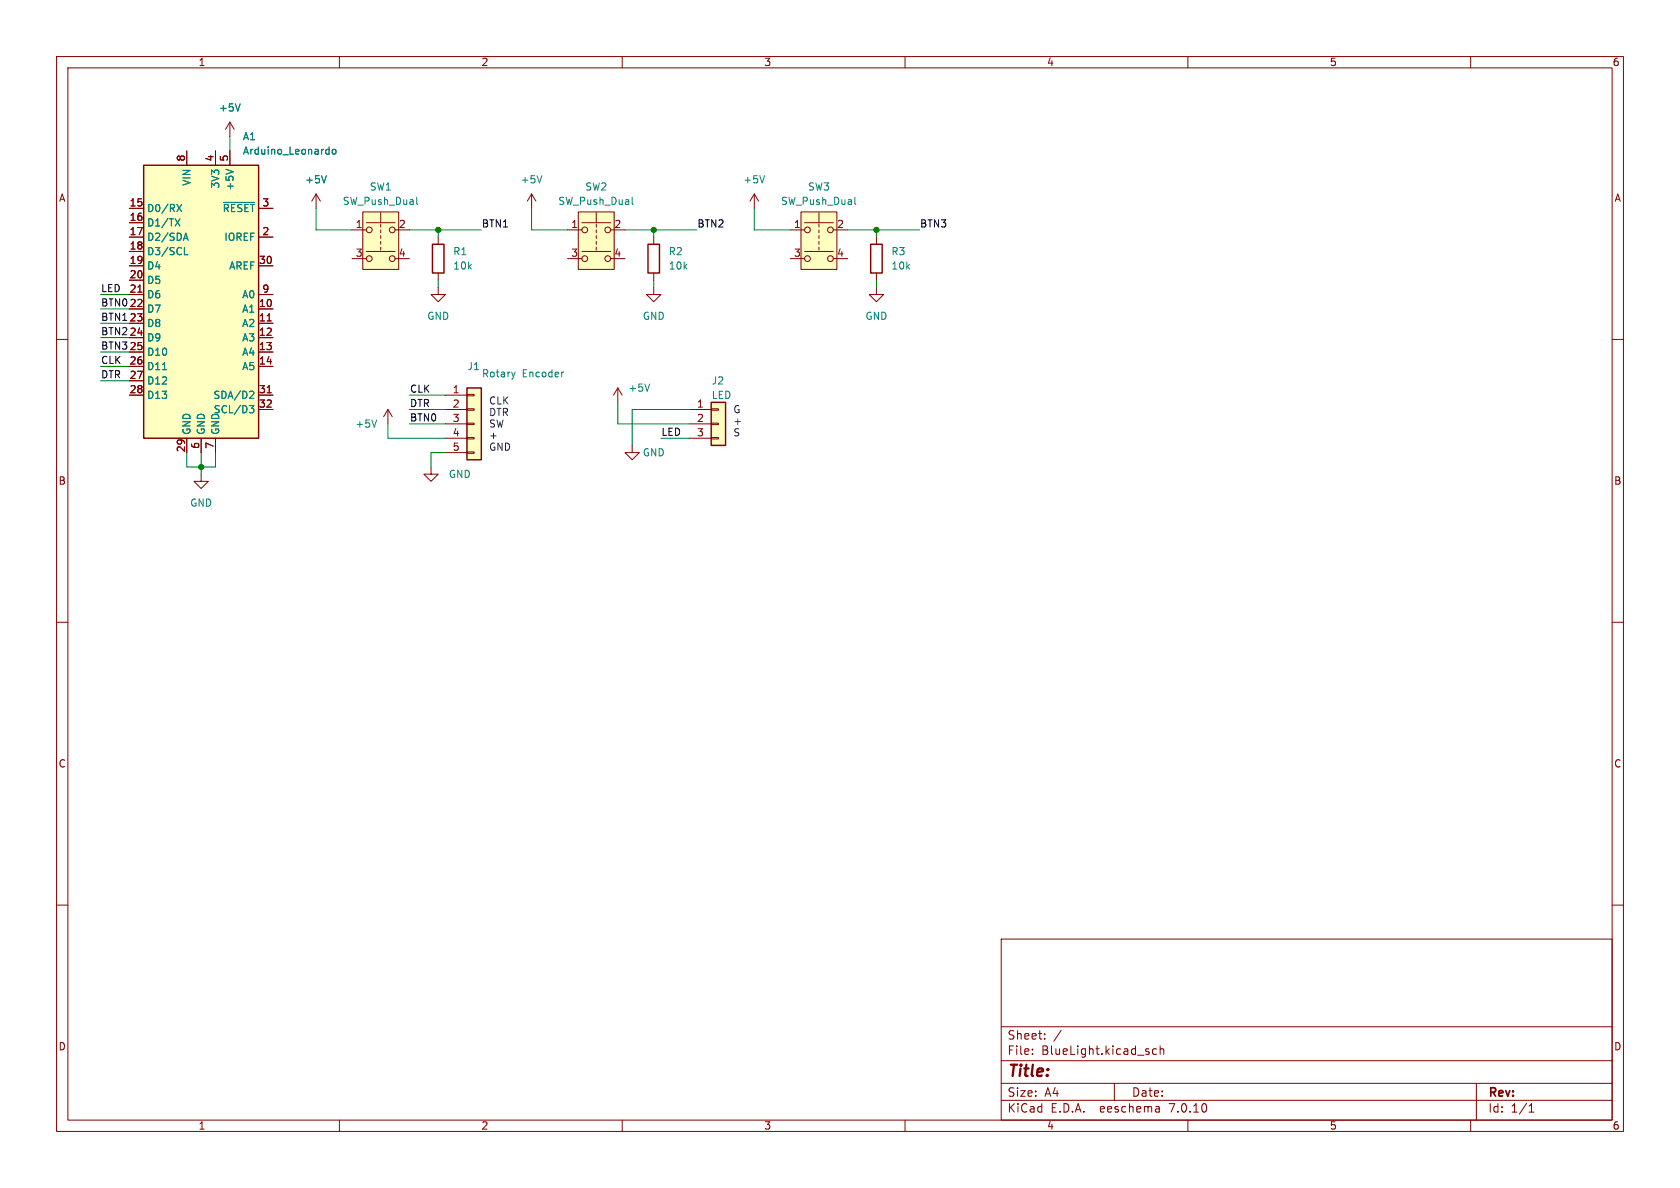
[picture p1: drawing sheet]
<svg xmlns="http://www.w3.org/2000/svg" width="297mm" height="210mm" viewBox="0 0 297 210" stroke-linecap="round" stroke-linejoin="round" font-family="sans-serif">
<g fill="none" stroke="#840000" stroke-width=".18">
<path d="M10 10h277v190h-277zM12 12h273v186h-273zM60 10v2M110 10v2M160 10v2M210 10v2M260 10v2M22.9 39.4h2.5M22.9 36.8h2.5M33 26.7v2.5M38.1 26.7v2.5M40.6 21.6l-.7 1.3"/>
<path d="M40.6 21.6v2.5M40.6 26.7v2.5M40.6 21.6l.8 1.3M45.7 36.8h2.6M55.9 34.3l-.8 1.3M55.9 34.3v2.5M55.9 34.3l.7 1.3M64.1 37.5h6.4v10.1h-6.4zM64.8 39.4h5M67.3 37.6v1.8M67.3 39.6v.5M94 34.3l-.8 1.3"/>
<path d="M94 34.3v2.5M94 34.3l.7 1.3M102.2 37.5h6.4v10.1h-6.4zM102.9 39.4h5M105.4 37.6v1.8M105.4 39.6v.5M133.3 34.3l-.7 1.3M133.3 34.3v2.5M133.3 34.3l.8 1.3M141.6 37.5h6.4v10.1h-6.4zM142.2 39.4h5.1M144.8 37.6v1.8"/>
<path d="M144.8 39.6v.5M10 60h2M22.9 44.5h2.5M22.9 54.6h2.5M22.9 57.2h2.5M22.9 59.7h2.5M22.9 41.9h2.5M22.9 47h2.5M22.9 49.5h2.5M22.9 52.1h2.5M24.4 51.7h.7M45.7 54.6h2.6"/>
<path d="M45.7 57.2h2.6M45.7 59.7h2.6M45.7 41.9h2.6M45.7 47h2.6M45.7 52.1h2.6M47.2 56.7h.8M62.2 40.6h2.6M62.2 45.7h2.6M64.8 44.5h5M67.3 40.6v.5M67.3 41.7v.5M67.3 42.7v.5"/>
<path d="M67.3 43.7v.5M69.8 40.6h2.6M69.8 45.7h2.6M77.5 50.8v1.3h1.2l-1.2 1.2-1.3-1.2h1.3M77.5 41.9v1.3M77.5 48.3v1.2M100.3 40.6h2.6M100.3 45.7h2.6M102.9 44.5h5M105.4 40.6v.5M105.4 41.7v.5M105.4 42.7v.5"/>
<path d="M105.4 43.7v.5M107.9 40.6h2.6M107.9 45.7h2.6M115.6 50.8v1.3h1.2l-1.2 1.2-1.3-1.2h1.3M115.6 41.9v1.3M115.6 48.3v1.2M139.7 40.6h2.5M139.7 45.7h2.5M142.2 44.5h5.1M144.8 40.6v.5M144.8 41.7v.5M144.8 42.7v.5"/>
<path d="M144.8 43.7v.5M147.3 40.6h2.6M147.3 45.7h2.6M154.9 50.8v1.3h1.3l-1.3 1.2-1.2-1.2h1.2M154.9 41.9v1.3M154.9 48.3v1.2M285 60h2M22.9 69.9h2.5M22.9 62.2h2.5M22.9 64.8h2.5M22.9 67.3h2.5M33 77.5v2.5"/>
<path d="M35.6 77.5v2.5M38.1 77.5v2.5M45.7 69.9h2.6M45.7 72.4h2.6M45.7 62.2h2.6M45.7 64.8h2.6M47.2 69.4h.8M68.6 72.4l-.8 1.3M68.6 72.4v2.5M68.6 72.4l.7 1.3M78.7 69.9h3.8M78.7 72.4h3.8"/>
<path d="M78.7 74.9h3.8M78.7 77.5h3.8M82.5 79.9h1.3v.2h-1.3zM82.5 77.3h1.3v.3h-1.3zM82.5 74.8h1.3v.3h-1.3zM82.5 72.3h1.3v.2h-1.3zM82.5 69.7h1.3v.3h-1.3zM109.2 68.6l-.7 1.3M109.2 68.6v2.5M109.2 68.6l.8 1.3M111.8 78.7v1.3h1.2l-1.2 1.3-1.3-1.3h1.3M121.9 72.4h3.8"/>
<path d="M121.9 74.9h3.8M121.9 77.5h3.8M125.7 77.3h1.3v.3h-1.3zM125.7 74.8h1.3v.3h-1.3zM125.7 72.3h1.3v.2h-1.3zM35.6 83.8v1.3h1.2l-1.2 1.3-1.3-1.3h1.3M76.2 82.6v1.2h1.3l-1.3 1.3-1.3-1.3h1.3M78.7 80h3.8M10 110h2M285 110h2M10 160h2M285 160h2"/>
<path d="M177 166h108v32h-108zM60 198v2M110 198v2M160 198v2M177 194.5h108M177 191.5h108M177 187.5h108M177 181.5h108M182.5 186.3v.1M182.5 185.5v.1M184.7 183.6v.1M184.7 182.8v.1"/>
<path d="M187.6 182.1l-1.3 2M197 191.5v3M204.5 185.5l-.5-.1-.3 .3v.4l.2 .2h.6M204.9 195.7l.1 .9M205 196.5l-.2 .1M205 196h-.2M205.1 185.5l.2-.1 .4 .1v.9M205.1 184.9v1.5M210 198v2M260 198v2M261 191.5v6.5M270.3 196.6h.9"/>
<path d="M270.3 195.5l.4-.4v1.5"/>
<circle cx="65.3" cy="45.7" r=".51"/>
<circle cx="65.3" cy="40.6" r=".51"/>
<circle cx="69.3" cy="40.6" r=".51"/>
<circle cx="69.3" cy="45.7" r=".51"/>
<circle cx="103.4" cy="40.6" r=".51"/>
<circle cx="103.4" cy="45.7" r=".51"/>
<circle cx="107.4" cy="40.6" r=".51"/>
<circle cx="107.4" cy="45.7" r=".51"/>
<circle cx="142.7" cy="45.7" r=".51"/>
<circle cx="142.7" cy="40.6" r=".51"/>
<circle cx="146.8" cy="45.7" r=".51"/>
<circle cx="146.8" cy="40.6" r=".51"/>
</g>
<g fill="none" stroke="#008484" stroke-width=".18">
<path d="M42.5 18.4l-.5 1.2M31 38.7l.8 1.2M31.3 36.1l.8 1.3M31.8 38.7l-.8 1.2M32.1 36.1l-.8 1.3M39.5 35.8h5.5M39.9 29.9l1.3 .5M57.7 31.1l-.4 1.2M57.8 26.4l.4 .1M58.2 26v1.2M58.2 27.2h-.4M58.8 26.5l.2-.1 .3 .1 .1 .5-.1 .2h-.3l-.2-.1z"/>
<path d="M73.7 34.9v1.1l.1 .1M95.8 31.1l-.4 1.2M111.8 34.9v1.1l.1 .1M135.2 31.1l-.5 1.2M151.1 34.9v1.1l.2 .1M32.5 42.1h.6M32.6 45h.6M32.8 41.2l.5 1.3M28.7 65.3h.8M44.1 71.7h.8l-.5 .5 .4 .1 .1 .4-.3 .3h-.3M44.3 69.2h.4l.2 .3-.8 .9h.8M66.6 74.2l-.4 1.3"/>
<path d="M91.1 65.8l-.3 .8M99.7 65.8h-.3M114.8 67.9l-.4 1.3"/>
</g>
<path d="M25.4 29.2h20.3v48.3h-20.3zM76.5 43.2h2v5.1h-2zM114.6 43.2h2v5.1h-2zM153.9 43.2h2.1v5.1h-2.1zM82.5 68.6h2.6v12.7h-2.6zM125.7 71.1h2.6v7.6h-2.6z" fill="none" stroke="#840000" stroke-width=".25"/>
<g fill="#ffffc2" stroke="#ffffc2" stroke-width=".18">
<path d="M82.5 68.6h2.6v12.7h-2.6z"/>
<path d="M141.6 37.5h6.4v10.1h-6.4z"/>
<path d="M102.2 37.5h6.4v10.1h-6.4z"/>
<path d="M25.4 29.2h20.3v48.3h-20.3z"/>
<path d="M64.1 37.5h6.4v10.1h-6.4z"/>
<path d="M125.7 71.1h2.6v7.6h-2.6z"/>
</g>
<g fill="none" stroke="#008400" stroke-width=".18">
<path d="M40.6 24.1v2.6M55.9 36.8v3.8h6.3M94 36.8v3.8h6.3M133.3 36.8v3.8h6.4M17.8 59.7h5.1M17.8 57.2h5.1M17.8 52.1h5.1M17.8 54.6h5.1M72.4 40.6h12.7M77.5 40.6v1.3M77.5 49.5v1.3M110.5 40.6h12.7"/>
<path d="M115.6 40.6v1.3M115.6 49.5v1.3M149.9 40.6h12.7M154.9 40.6v1.3M154.9 49.5v1.3M17.8 64.8h5.1M17.8 67.3h5.1M17.8 62.2h5.1M68.6 74.9v2.6h10.1M72.4 74.9h6.3M72.4 72.4h6.3M72.4 69.9h6.3"/>
<path d="M109.2 71.1v3.8h12.7M116.8 77.5h5.1M121.9 72.4h-10.1v6.3M33 80v2.6h5.1v-2.6M35.6 80v3.8M78.7 80h-2.5v2.6"/>
</g>
<g fill="#008400" stroke="#008400" stroke-width=".18">
<circle cx="154.9" cy="40.6" r=".46"/>
<circle cx="115.6" cy="40.6" r=".46"/>
<circle cx="35.6" cy="82.6" r=".46"/>
<circle cx="77.5" cy="40.6" r=".46"/>
</g>
<text font-size="2.8" fill="#840000" x="178" y="190.9">Title:</text>
<g font-size="2.1" fill="#840000">
<text x="178" y="184">Sheet:</text>
<text x="178" y="186.7">File:</text>
<text x="184.1" y="186.7">BlueLight.kicad_sch</text>
<text x="178" y="196.9">KiCad</text>
<text x="178" y="194.1">Size:</text>
<text x="184.7" y="194.1">A4</text>
<text x="185.7" y="196.9">E.D.A.</text>
<text x="194.6" y="196.9">eeschema</text>
<text x="200" y="194.1">Date:</text>
<text x="207" y="196.9">7.0.10</text>
<text x="263" y="194.3">Rev:</text>
<text x="263" y="196.9">Id:</text>
<text x="267.1" y="196.9">1/1</text>
</g>
<g font-size="1.8" fill="#840000">
<text x="35" y="11.9">1</text>
<text x="85" y="11.9">2</text>
<text x="135" y="11.9">3</text>
<text x="185" y="11.9">4</text>
<text x="235" y="11.9">5</text>
<text x="285" y="11.9">6</text>
<text x="32.8" y="28.6" transform="rotate(-90 32.8 28.6)">8</text>
<text x="37.8" y="28.6" transform="rotate(-90 37.8 28.6)">4</text>
<text x="40.4" y="28.6" transform="rotate(-90 40.4 28.6)">5</text>
<text x="10.3" y="35.9">A</text>
<text x="285.3" y="35.9">A</text>
<text x="22.8" y="36.6">15</text>
<text x="22.8" y="39.1">16</text>
<text x="22.8" y="41.7">17</text>
<text x="46.3" y="41.7">2</text>
<text x="46.3" y="36.6">3</text>
<text x="62.8" y="40.4">1</text>
<text x="70.4" y="40.4">2</text>
<text x="100.9" y="40.4">1</text>
<text x="108.5" y="40.4">2</text>
<text x="140.3" y="40.4">1</text>
<text x="147.9" y="40.4">2</text>
<text x="22.8" y="44.2">18</text>
<text x="22.8" y="46.7">19</text>
<text x="45.7" y="46.7">30</text>
<text x="62.8" y="45.5">3</text>
<text x="70.4" y="45.5">4</text>
<text x="100.9" y="45.5">3</text>
<text x="108.5" y="45.5">4</text>
<text x="140.3" y="45.5">3</text>
<text x="147.9" y="45.5">4</text>
<text x="22.8" y="49.3">20</text>
<text x="22.8" y="51.8">21</text>
<text x="46.3" y="51.8">9</text>
<text x="22.8" y="54.4">22</text>
<text x="22.8" y="56.9">23</text>
<text x="22.8" y="59.4">24</text>
<text x="45.7" y="54.4">10</text>
<text x="45.7" y="56.9">11</text>
<text x="45.7" y="59.4">12</text>
<text x="22.8" y="62">25</text>
<text x="22.8" y="64.5">26</text>
<text x="45.7" y="62">13</text>
<text x="45.7" y="64.5">14</text>
<text x="22.8" y="67.1">27</text>
<text x="22.8" y="69.6">28</text>
<text x="45.7" y="69.6">31</text>
<text x="79.9" y="69.6">1</text>
<text x="45.7" y="72.1">32</text>
<text x="79.9" y="72.1">2</text>
<text x="79.9" y="74.7">3</text>
<text x="79.9" y="77.2">4</text>
<text x="123.1" y="72.1">1</text>
<text x="123.1" y="74.7">2</text>
<text x="123.1" y="77.2">3</text>
<text x="32.8" y="80.1" transform="rotate(-90 32.8 80.1)">29</text>
<text x="35.3" y="79.4" transform="rotate(-90 35.3 79.4)">6</text>
<text x="37.8" y="79.4" transform="rotate(-90 37.8 79.4)">7</text>
<text x="79.9" y="79.8">5</text>
<text x="10.3" y="85.9">B</text>
<text x="285.3" y="85.9">B</text>
<text x="10.3" y="135.9">C</text>
<text x="285.3" y="135.9">C</text>
<text x="10.3" y="185.9">D</text>
<text x="285.3" y="185.9">D</text>
<text x="35" y="199.9">1</text>
<text x="85" y="199.9">2</text>
<text x="135" y="199.9">3</text>
<text x="185" y="199.9">4</text>
<text x="235" y="199.9">5</text>
<text x="285" y="199.9">6</text>
</g>
<g font-size="1.8" fill="#008484">
<text x="38.6" y="19.9">+5V</text>
<text x="42.8" y="25">A1</text>
<text x="42.8" y="27.5">Arduino_Leonardo</text>
<text x="33.9" y="32.9" transform="rotate(-90 33.9 32.9)">VIN</text>
<text x="39" y="33.4" transform="rotate(-90 39 33.4)">3V3</text>
<text x="41.5" y="33.8" transform="rotate(-90 41.5 33.8)">+5V</text>
<text x="53.8" y="32.6">+5V</text>
<text x="65.3" y="33.9">SW1</text>
<text x="91.9" y="32.6">+5V</text>
<text x="103.4" y="33.9">SW2</text>
<text x="131.3" y="32.6">+5V</text>
<text x="142.7" y="33.9">SW3</text>
<text x="25.9" y="37.7">D0/RX</text>
<text x="25.9" y="40.2">D1/TX</text>
<text x="39.3" y="37.7">~{RESET}</text>
<text x="60.5" y="36.4">SW_Push_Dual</text>
<text x="98.6" y="36.4">SW_Push_Dual</text>
<text x="138" y="36.4">SW_Push_Dual</text>
<text x="25.9" y="42.8">D2/SDA</text>
<text x="25.9" y="45.3">D3/SCL</text>
<text x="25.9" y="47.9">D4</text>
<text x="39.6" y="42.8">IOREF</text>
<text x="40.4" y="47.9">AREF</text>
<text x="80" y="45.3">R1</text>
<text x="80" y="47.9">10k</text>
<text x="118.1" y="45.3">R2</text>
<text x="118.1" y="47.9">10k</text>
<text x="157.5" y="45.3">R3</text>
<text x="157.5" y="47.9">10k</text>
<text x="25.9" y="50.4">D5</text>
<text x="25.9" y="52.9">D6</text>
<text x="42.7" y="52.9">A0</text>
<text x="25.9" y="55.5">D7</text>
<text x="25.9" y="58">D8</text>
<text x="42.7" y="55.5">A1</text>
<text x="42.7" y="58">A2</text>
<text x="75.4" y="56.7">GND</text>
<text x="113.5" y="56.7">GND</text>
<text x="152.9" y="56.7">GND</text>
<text x="25.9" y="60.6">D9</text>
<text x="25.9" y="63.1">D10</text>
<text x="25.9" y="65.6">D11</text>
<text x="42.7" y="60.6">A3</text>
<text x="42.7" y="63.1">A4</text>
<text x="42.7" y="65.6">A5</text>
<text x="82.6" y="65.6">J1</text>
<text x="25.9" y="68.2">D12</text>
<text x="25.9" y="70.7">D13</text>
<text x="37.6" y="70.7">SDA/D2</text>
<text x="85.1" y="66.9">Rotary</text>
<text x="92.3" y="66.9">Encoder</text>
<text x="111" y="69.4">+5V</text>
<text x="125.7" y="68.2">J2</text>
<text x="125.7" y="70.7">LED</text>
<text x="33.9" y="77" transform="rotate(-90 33.9 77)">GND</text>
<text x="36.4" y="77" transform="rotate(-90 36.4 77)">GND</text>
<text x="37.7" y="73.3">SCL/D3</text>
<text x="39" y="77" transform="rotate(-90 39 77)">GND</text>
<text x="62.7" y="75.8">+5V</text>
<text x="113.5" y="80.9">GND</text>
<text x="33.5" y="89.8">GND</text>
<text x="79.2" y="84.7">GND</text>
</g>
<g font-size="1.8">
<text x="85.1" y="40.3">BTN1</text>
<text x="123.2" y="40.3">BTN2</text>
<text x="162.6" y="40.3">BTN3</text>
<text x="17.8" y="51.7">LED</text>
<text x="17.8" y="54.3">BTN0</text>
<text x="17.8" y="56.8">BTN1</text>
<text x="17.8" y="59.3">BTN2</text>
<text x="17.8" y="61.9">BTN3</text>
<text x="17.8" y="64.4">CLK</text>
<text x="17.8" y="67">DTR</text>
<text x="72.4" y="69.5">CLK</text>
<text x="72.4" y="72">DTR</text>
<text x="72.4" y="74.6">BTN0</text>
<text x="116.8" y="77.1">LED</text>
</g>
<g font-size="1.8" fill="#0000c2">
<text x="86.4" y="71.6">CLK</text>
<text x="86.4" y="73.6">DTR</text>
<text x="86.4" y="75.7">SW</text>
<text x="86.4" y="77.7">+</text>
<text x="129.5" y="73.1">G</text>
<text x="129.5" y="75.2">+</text>
<text x="129.5" y="77.2">S</text>
<text x="86.4" y="79.8">GND</text>
</g>
</svg>
